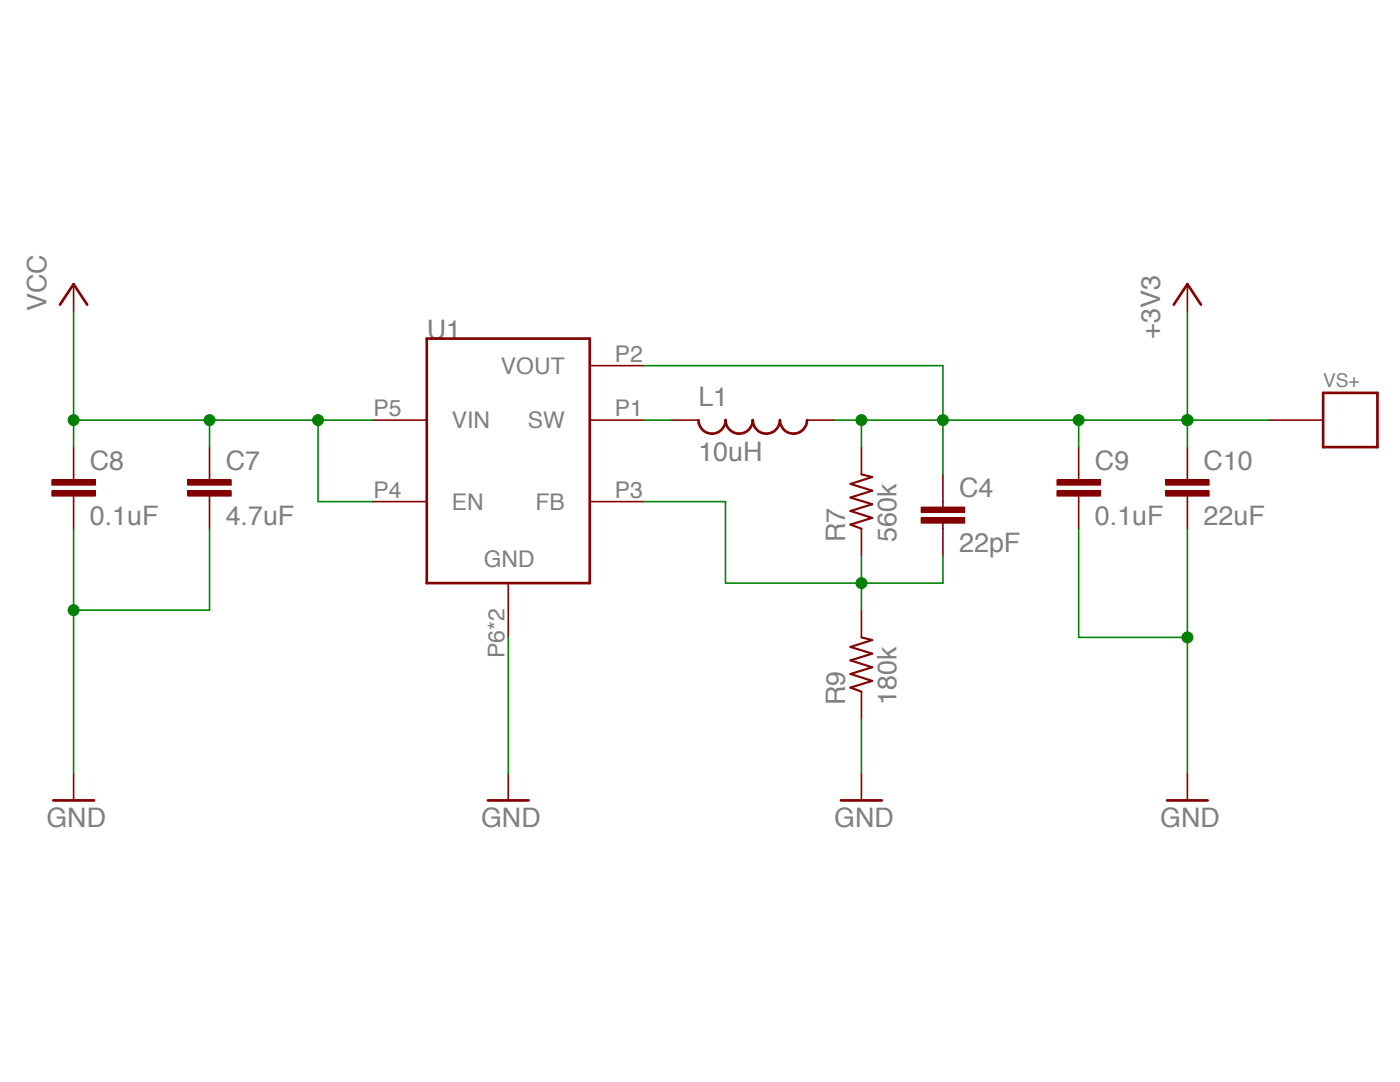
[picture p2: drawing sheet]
<svg xmlns="http://www.w3.org/2000/svg" width="279mm" height="216mm" viewBox="0 0 279 216" stroke-linecap="round" stroke-linejoin="round" font-family="sans-serif">
<g fill="none" stroke="#820000" stroke-width=".32">
<path d="M117.7 73h10.8M74.3 83.8h10.9M117.7 83.8h10.8M134 83.8h5.4M161.1 83.8h5.4M171.9 89.2v5.5M74.3 100.1h10.9M101.4 116.4v10.8M117.7 100.1h10.8M171.9 105.5v5.4M188.2 100.1v1.1M188.2 104.4v1.1"/>
<path d="M171.9 121.8v5.4M171.9 138v5.4M101.4 154.3v5.4M171.9 154.3v5.4"/>
</g>
<path d="M85.2 67.6h32.5v48.8h-32.5zM139.4 83.8a2.7 2.7 0 0 0 2.7 2.7 2.7 2.7 0 0 0 2.7-2.7 2.72 2.72 0 0 0 2.7 2.7 2.72 2.72 0 0 0 2.7-2.7 2.72 2.72 0 0 0 2.7 2.7 2.72 2.72 0 0 0 2.8-2.7 2.7 2.7 0 0 0 2.7 2.7 2.7 2.7 0 0 0 2.7-2.7M97.4 159.7h8.1M167.8 159.7h8.2" fill="none" stroke="#820000" stroke-width=".53"/>
<path d="M171.9 94.7l2.2 .5-4.4 1.4 4.4 1.3-4.4 1.4 4.4 1.3-4.4 1.4 4.4 1.3-4.4 1.4 2.2 .8M171.9 127.2l2.2 .5-4.4 1.4 4.4 1.3-4.4 1.4 4.4 1.3-4.4 1.4 4.4 1.4-4.4 1.3 2.2 .8" fill="none" stroke="#820000" stroke-width=".42"/>
<path d="M183.8 103.3h8.7v1.1h-8.7z" fill="#820000"/>
<path d="M183.8 103.3h8.7v1.1h-8.7z" fill="none" stroke="#820000" stroke-width=".2"/>
<path d="M183.8 101.2h8.7v1h-8.7z" fill="#820000"/>
<path d="M183.8 101.2h8.7v1h-8.7z" fill="none" stroke="#820000" stroke-width=".2"/>
<path d="M14.7 56.7v5.4M41.8 94.7v1.1M41.8 99v1.1M188.2 94.7v5.4M188.2 105.5v5.4" fill="none" stroke="#820000" stroke-width=".32"/>
<path d="M12 60.8l2.7-4.1 2.7 4.1" fill="none" stroke="#820000" stroke-width=".53"/>
<path d="M37.5 97.9h8.6v1.1h-8.6z" fill="#820000"/>
<path d="M37.5 97.9h8.7v1.1h-8.7z" fill="none" stroke="#820000" stroke-width=".2"/>
<path d="M37.5 95.7h8.6v1.1h-8.6z" fill="#820000"/>
<path d="M37.5 95.8h8.7v1h-8.7z" fill="none" stroke="#820000" stroke-width=".2"/>
<path d="M14.7 94.7v1.1M14.7 99v1.1M41.8 89.2v5.5M41.8 100.1v5.4" fill="none" stroke="#820000" stroke-width=".32"/>
<path d="M10.3 97.9h8.7v1.1h-8.7z" fill="#820000"/>
<path d="M10.3 97.9h8.7v1.1h-8.7z" fill="none" stroke="#820000" stroke-width=".2"/>
<path d="M10.3 95.7h8.7v1.1h-8.7z" fill="#820000"/>
<path d="M10.3 95.8h8.7v1h-8.7z" fill="none" stroke="#820000" stroke-width=".2"/>
<path d="M14.7 89.2v5.5M215.3 94.7v1.1M215.3 99v1.1M14.7 100.1v5.4" fill="none" stroke="#820000" stroke-width=".32"/>
<path d="M210.9 97.9h8.7v1.1h-8.7z" fill="#820000"/>
<path d="M210.9 97.9h8.7v1.1h-8.7z" fill="none" stroke="#820000" stroke-width=".2"/>
<path d="M210.9 95.7h8.7v1.1h-8.7z" fill="#820000"/>
<path d="M210.9 95.8h8.7v1h-8.7z" fill="none" stroke="#820000" stroke-width=".2"/>
<path d="M215.3 89.2v5.5M237 94.7v1.1M237 99v1.1M215.3 100.1v5.4" fill="none" stroke="#820000" stroke-width=".32"/>
<path d="M232.6 97.9h8.7v1.1h-8.7z" fill="#820000"/>
<path d="M232.6 97.9h8.7v1.1h-8.7z" fill="none" stroke="#820000" stroke-width=".2"/>
<path d="M232.6 95.7h8.7v1.1h-8.7z" fill="#820000"/>
<path d="M232.6 95.8h8.7v1h-8.7z" fill="none" stroke="#820000" stroke-width=".2"/>
<path d="M237 56.7v5.4M237 89.2v5.5M253.2 83.8h10.9M237 100.1v5.4M14.7 154.3v5.4M237 154.3v5.4" fill="none" stroke="#820000" stroke-width=".32"/>
<path d="M234.3 60.8l2.7-4.1 2.7 4.1M264.1 78.4h10.8v10.8h-10.8zM10.6 159.7h8.2M232.9 159.7h8.1" fill="none" stroke="#820000" stroke-width=".53"/>
<path d="M128.5 100.1h16.3v16.3h27.1M171.9 110.9v10.9" fill="none" stroke="#008100" stroke-width=".32"/>
<circle cx="171.9" cy="116.3" r="1.09" fill="#008100"/>
<circle cx="171.9" cy="116.4" r="1.09" fill="none" stroke="#008100" stroke-width=".2"/>
<path d="M14.7 105.5v48.8M41.8 105.5v16.3h-27.1M188.2 110.9v5.5h-16.3M101.4 127.2v27.1M171.9 143.4v10.9" fill="none" stroke="#008100" stroke-width=".32"/>
<circle cx="14.7" cy="121.7" r="1.09" fill="#008100"/>
<circle cx="14.7" cy="121.8" r="1.09" fill="none" stroke="#008100" stroke-width=".2"/>
<path d="M215.3 105.5v21.7h21.7M237 105.5v48.8" fill="none" stroke="#008100" stroke-width=".32"/>
<circle cx="237" cy="127.2" r="1.09" fill="#008100"/>
<circle cx="237" cy="127.2" r="1.09" fill="none" stroke="#008100" stroke-width=".2"/>
<path d="M14.7 62.1v27.1M63.5 83.8h10.8M128.5 83.8h5.5" fill="none" stroke="#008100" stroke-width=".32"/>
<circle cx="14.7" cy="83.8" r="1.09" fill="#008100"/>
<circle cx="14.7" cy="83.8" r="1.09" fill="none" stroke="#008100" stroke-width=".2"/>
<path d="M14.7 83.8h48.8M41.8 83.8v5.4" fill="none" stroke="#008100" stroke-width=".32"/>
<circle cx="41.8" cy="83.8" r="1.09" fill="#008100"/>
<circle cx="41.8" cy="83.8" r="1.09" fill="none" stroke="#008100" stroke-width=".2"/>
<path d="M63.5 83.8v16.3h10.8" fill="none" stroke="#008100" stroke-width=".32"/>
<circle cx="63.5" cy="83.8" r="1.09" fill="#008100"/>
<circle cx="63.5" cy="83.8" r="1.09" fill="none" stroke="#008100" stroke-width=".2"/>
<path d="M237 62.1v21.7" fill="none" stroke="#008100" stroke-width=".32"/>
<circle cx="237" cy="83.8" r="1.09" fill="#008100"/>
<circle cx="237" cy="83.8" r="1.09" fill="none" stroke="#008100" stroke-width=".2"/>
<path d="M128.5 73h59.7v21.7M237 83.8h16.2" fill="none" stroke="#008100" stroke-width=".32"/>
<circle cx="188.2" cy="83.8" r="1.09" fill="#008100"/>
<circle cx="188.2" cy="83.8" r="1.09" fill="none" stroke="#008100" stroke-width=".2"/>
<path d="M166.5 83.8h21.7M171.9 83.8v5.4" fill="none" stroke="#008100" stroke-width=".32"/>
<circle cx="171.9" cy="83.8" r="1.09" fill="#008100"/>
<circle cx="171.9" cy="83.8" r="1.09" fill="none" stroke="#008100" stroke-width=".2"/>
<path d="M188.2 83.8h48.8v5.4M215.3 83.8v5.4" fill="none" stroke="#008100" stroke-width=".32"/>
<circle cx="215.3" cy="83.8" r="1.09" fill="#008100"/>
<circle cx="215.3" cy="83.8" r="1.09" fill="none" stroke="#008100" stroke-width=".2"/>
<circle cx="237" cy="83.8" r="1.09" fill="#008100"/>
<circle cx="237" cy="83.8" r="1.09" fill="none" stroke="#008100" stroke-width=".2"/>
<g font-size="5.4" fill="#808080">
<text x="9.3" y="62.1" transform="rotate(-90 9.3 62.1)">VCC</text>
<text x="85.2" y="67.5">U1</text>
<text x="231.5" y="67.5" transform="rotate(-90 231.5 67.5)">+3V3</text>
<text x="139.4" y="81.1">L1</text>
<text x="17.9" y="93.8">C8</text>
<text x="45" y="93.8">C7</text>
<text x="139.4" y="91.9">10uH</text>
<text x="218.5" y="93.8">C9</text>
<text x="240.2" y="93.8">C10</text>
<text x="191.4" y="99.3">C4</text>
<text x="17.9" y="104.7">0.1uF</text>
<text x="45" y="104.7">4.7uF</text>
<text x="218.5" y="104.7">0.1uF</text>
<text x="240.2" y="104.7">22uF</text>
<text x="168.7" y="108.2" transform="rotate(-90 168.7 108.2)">R7</text>
<text x="178.9" y="108.2" transform="rotate(-90 178.9 108.2)">560k</text>
<text x="191.4" y="110.1">22pF</text>
<text x="168.7" y="140.7" transform="rotate(-90 168.7 140.7)">R9</text>
<text x="178.9" y="140.7" transform="rotate(-90 178.9 140.7)">180k</text>
<text x="9.3" y="165.1">GND</text>
<text x="96" y="165.1">GND</text>
<text x="166.5" y="165.1">GND</text>
<text x="231.5" y="165.1">GND</text>
</g>
<g font-size="4.6" fill="#808080">
<text x="100" y="74.6">VOUT</text>
<text x="122.7" y="72.2">P2</text>
<text x="74.6" y="83.1">P5</text>
<text x="122.7" y="83.1">P1</text>
<text x="90.1" y="85.4">VIN</text>
<text x="105.3" y="85.4">SW</text>
<text x="74.6" y="99.3">P4</text>
<text x="90.1" y="101.7">EN</text>
<text x="106.8" y="101.7">FB</text>
<text x="122.7" y="99.3">P3</text>
<text x="96.5" y="113.1">GND</text>
<text x="100.7" y="131.3" transform="rotate(-90 100.7 131.3)">P6*2</text>
</g>
<text font-size="3.8" fill="#808080" x="264.1" y="77.3">VS+</text>
</svg>
